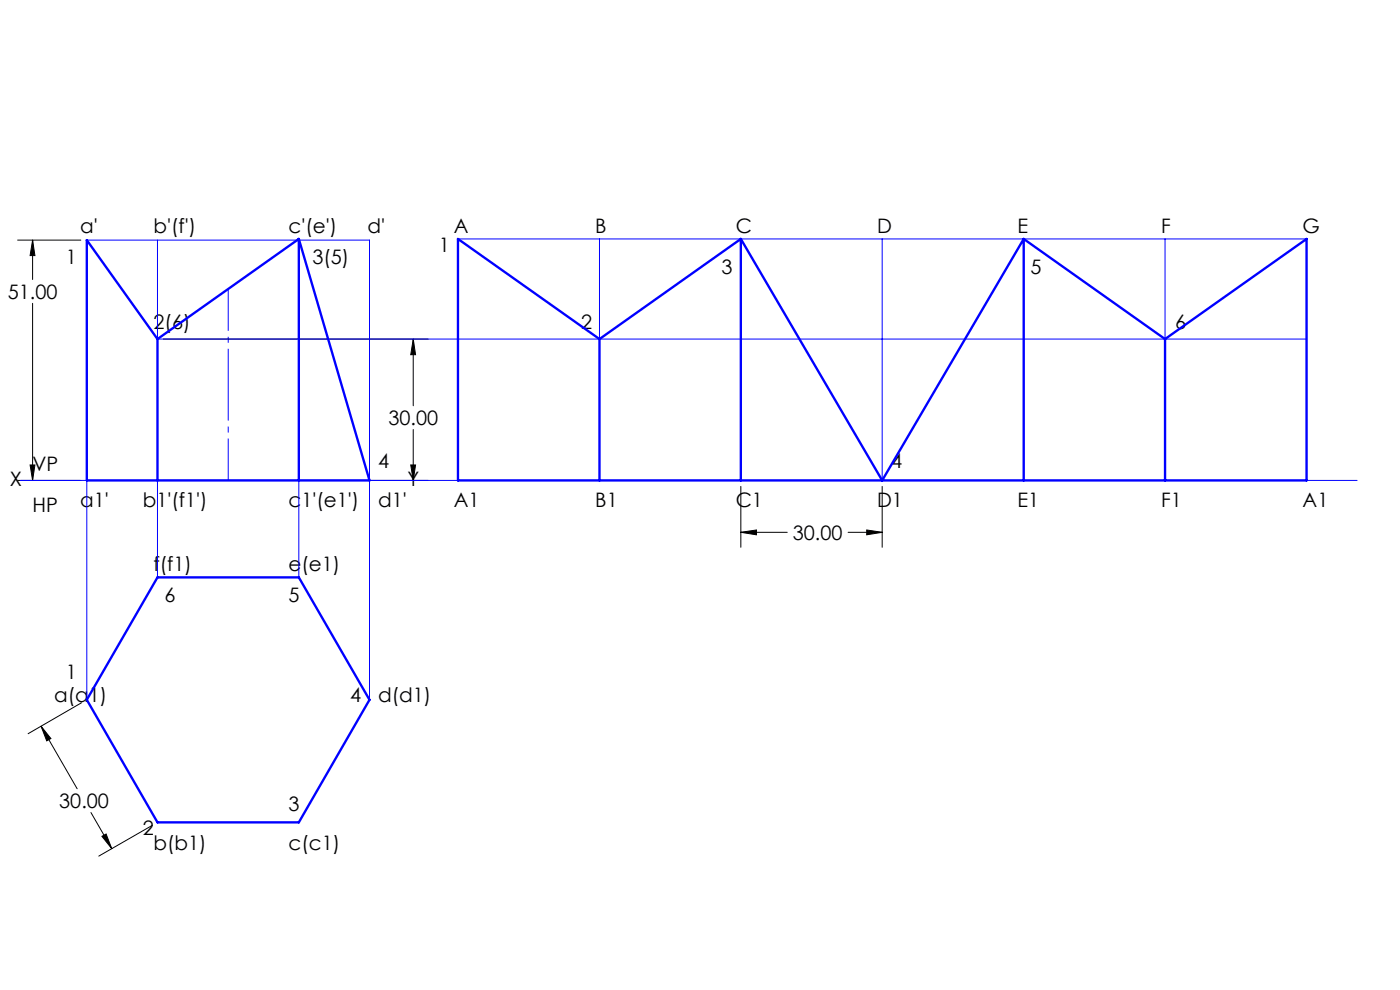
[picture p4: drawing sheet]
<svg xmlns="http://www.w3.org/2000/svg" width="297mm" height="210mm" viewBox="0 0 297 210" stroke-linecap="round" stroke-linejoin="round" font-family="sans-serif">
<g fill="none" stroke="#000" stroke-width=".21">
<path d="M3.7 50.9h13.4M6.9 50.9v8.4M6.9 50.9l.5 3.3h-1zM6.9 64.3v37.6M34.7 71.9h56.1M87.7 71.9v14.2M87.7 71.9l.5 3.3h-1.1zM6.4 98.6h1l-.5 3.3zM87.1 98.6h1.1l-.5 3.3zM87.7 91.1v10.8M3.7 101.9h13.4M34.7 101.9h56.1"/>
<path d="M157.2 112.9l3.3-.5v1zM157.2 103.2v12.9M157.2 112.9h9.8M179.9 112.9h7.2M183.9 112.4l3.2 .5-3.2 .5zM187.1 103.2v12.9M8.7 154l7.7 13.3M8.7 154l2.1 2.7-.9 .5zM17.3 149.1l-11.3 6.5M19.3 172.4l4.4 7.6M21.6 177.4l.9-.5 1.2 3.1zM32.3 175.1l-11.3 6.5"/>
</g>
<path d="M48.4 101.9v-40.6" fill="none" stroke="#00f" stroke-width=".21" stroke-dasharray="15.2 1.3 1.3 1.3" stroke-dashoffset="6.4" stroke-linecap="butt"/>
<path d="M18.4 50.9h60v97.5M33.4 50.9v21h243.8M127.2 50.7v51.2M157.2 50.7v51.2M187.1 50.7v51.2M217.2 50.7v51.2M247.2 50.7v51.2M4.3 101.9h283.6M18.4 101.9v46.5M33.4 101.9v20.6M63.4 101.9v20.6M97.2 101.9v-51.2h180v51.2" fill="none" stroke="#00f" stroke-width=".21"/>
<g fill="none" stroke="#00f" stroke-width=".5">
<path d="M63.4 50.7l15 51.2h-60v-51l15 21M63.4 50.7l-30 21.2M63.4 50.7v51.2M157.2 50.7l-30 21.2M157.2 50.7l29.9 51.2 30.1-51.2M157.2 50.7v51.2M217.2 50.7l30 21.2M217.2 50.7v51.2M33.4 71.9v30M127.2 71.9l-30-21.2v51.2h180v-51.2l-30 21.2M127.2 71.9v30M247.2 71.9v30"/>
<path d="M33.4 122.5h30l15 25.9-15 26h-30l-15-26z"/>
</g>
<path d="M8.7 154l2.1 2.7-.9 .5zM21.6 177.4l.9-.5 1.2 3.1zM6.4 98.6h1l-.5 3.3zM6.9 50.9l.5 3.3h-1zM87.7 71.9l.5 3.3h-1.1zM87.1 98.6h1.1l-.5 3.3zM157.2 112.9l3.3-.5v1zM183.9 112.4l3.2 .5-3.2 .5z" fill="#000"/>
<g font-size="4.2">
<text x="17" y="49.5">a'</text>
<text x="32.6" y="49.5">b'(f')</text>
<text x="61.2" y="49.5">c'(e')</text>
<text x="78" y="49.5">d'</text>
<text x="93.1" y="53.4">1</text>
<text x="96.3" y="49.5">A</text>
<text x="126.3" y="49.5">B</text>
<text x="156.1" y="49.5">C</text>
<text x="186.1" y="49.5">D</text>
<text x="215.9" y="49.5">E</text>
<text x="246.3" y="49.5">F</text>
<text x="276.3" y="49.5">G</text>
<text x="14" y="55.9">1</text>
<text x="66.3" y="55.9">3(5)</text>
<text x="153.1" y="58.2">3</text>
<text x="218.6" y="58.2">5</text>
<text x="1.6" y="63.4">51.00</text>
<text x="32.6" y="69.9">2(6)</text>
<text x="123.3" y="69.9">2</text>
<text x="249.3" y="69.9">6</text>
<text x="82.4" y="90.2">30.00</text>
<text x="6.9" y="99.9">VP</text>
<text x="80.2" y="99.2">4</text>
<text x="189" y="99.2">4</text>
<text x="2.1" y="103.1">X</text>
<text x="17" y="107.5">a1'</text>
<text x="30.3" y="107.5">b1'(f1')</text>
<text x="61.2" y="107.5">c1'(e1')</text>
<text x="80.2" y="107.5">d1'</text>
<text x="86.4" y="103.1">Y</text>
<text x="96.3" y="107.4">A1</text>
<text x="126.3" y="107.4">B1</text>
<text x="156.1" y="107.4">C1</text>
<text x="186.1" y="107.4">D1</text>
<text x="215.9" y="107.4">E1</text>
<text x="246.3" y="107.4">F1</text>
<text x="276.3" y="107.4">A1</text>
<text x="6.9" y="108.6">HP</text>
<text x="168.2" y="114.5">30.00</text>
<text x="32.6" y="121.2">f(f1)</text>
<text x="61.2" y="121.2">e(e1)</text>
<text x="34.9" y="127.6">6</text>
<text x="61.2" y="127.6">5</text>
<text x="11.5" y="148.9">a(a1)</text>
<text x="14" y="144.1">1</text>
<text x="74.3" y="148.9">4</text>
<text x="80.2" y="148.9">d(d1)</text>
<text x="12.6" y="171.4">30.00</text>
<text x="61.2" y="172.1">3</text>
<text x="30.3" y="177.2">2</text>
<text x="32.6" y="180.3">b(b1)</text>
<text x="61.2" y="180.3">c(c1)</text>
</g>
</svg>
